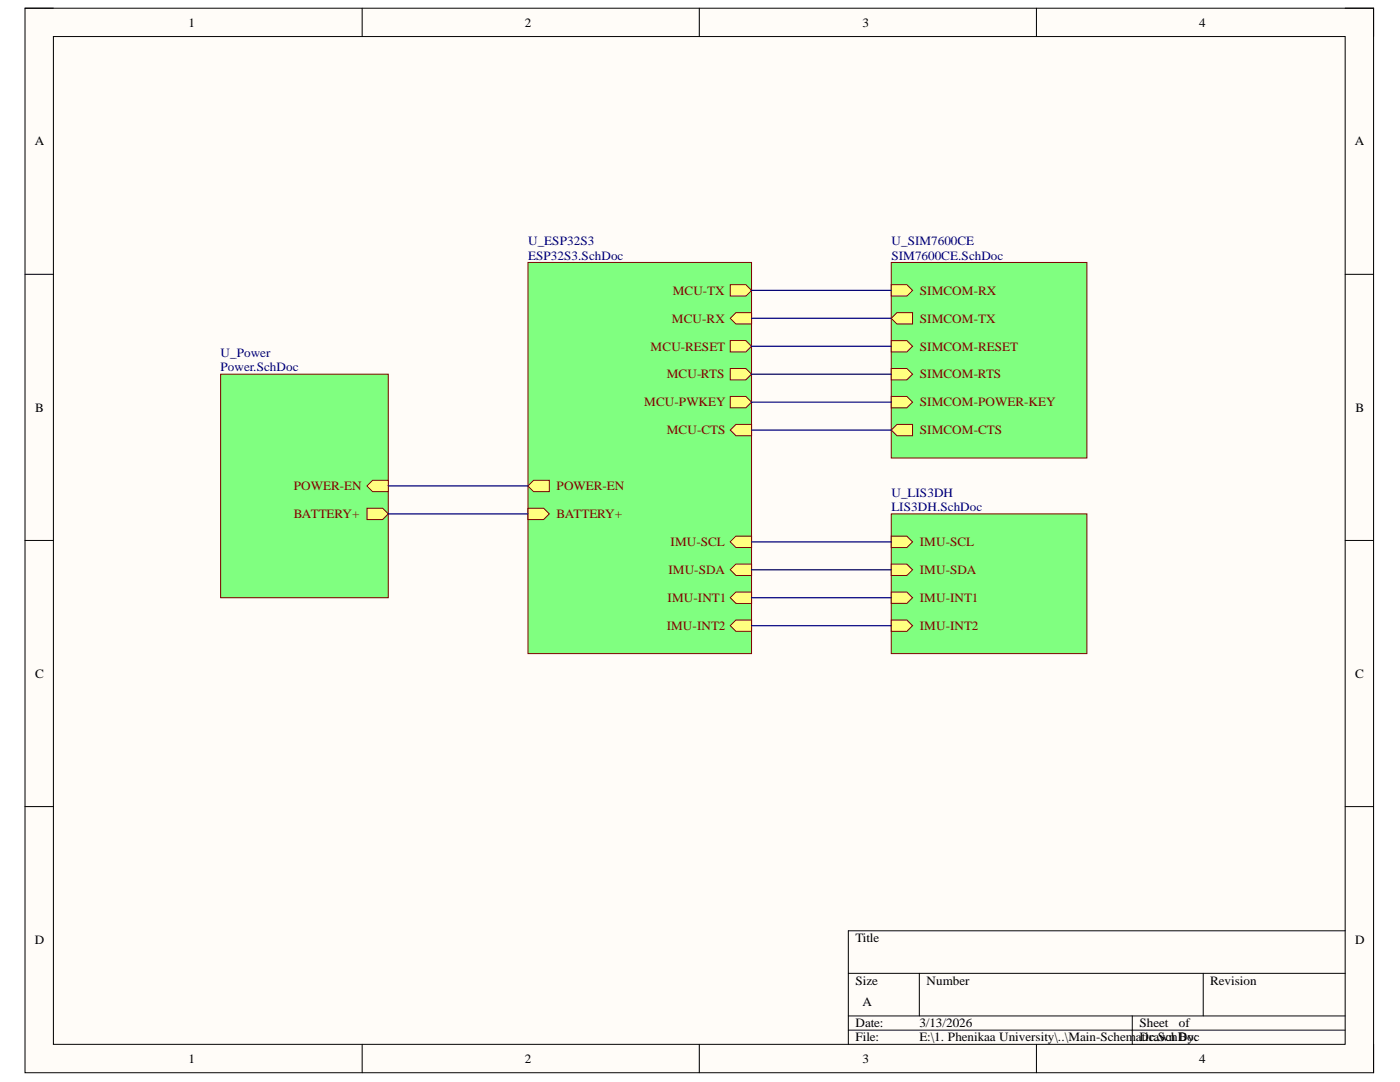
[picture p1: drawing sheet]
<svg xmlns="http://www.w3.org/2000/svg" width="279mm" height="216mm" viewBox="0 0 279 216" stroke-linecap="round" stroke-linejoin="round" font-family="sans-serif">
<path d="M5 1.6h269.1v212.5h-269.1z" fill-rule="evenodd" fill="#fffcf8"/>
<path d="M5 1.6h269.1v212.5h-269.1z" fill="none" stroke="#000" stroke-width=".2"/>
<path d="M10.7 7.3h257.8v201.1h-257.8z" fill-rule="evenodd" fill="#fffcf8"/>
<g fill="none" stroke="#000" stroke-width=".2">
<path d="M5 1.6h5.7M10.7 7.3h257.8v201.1h-257.8zM72.3 1.6v5.7M139.6 1.6v5.7M206.8 1.6v5.7M268.5 1.6h5.6v5.7M5 54.7h5.7M268.5 54.7h5.6M5 107.8h5.7M268.5 107.8h5.6M5 160.9h5.7M268.5 161h5.6"/>
<path d="M169.3 194.2h99.2M183.5 194.2v8.5M240.1 194.2v8.5M268.5 185.7h-99.2v22.7M72.3 208.4v5.7M139.6 208.4v5.7M169.3 202.7h99.2M169.3 205.6h99.2M206.8 208.4v5.7M226 202.7v5.7M274.1 208.4v5.7"/>
</g>
<path d="M44 74.7h33.5v44.6h-33.5z" fill-rule="evenodd" fill="#80ff80"/>
<path d="M44 74.7h33.5v44.6h-33.5z" fill="none" stroke="#800000" stroke-width=".2"/>
<path d="M73.2 97l1.2-1.2h3.1v2.3h-3.1z" fill-rule="evenodd" fill="#ffff80"/>
<path d="M73.2 97l1.2-1.2h3.1v2.3h-3.1z" fill="none" stroke="#800000" stroke-width=".2"/>
<path d="M73.2 101.4h3.2l1.1 1.1-1.1 1.2h-3.2z" fill-rule="evenodd" fill="#ffff80"/>
<path d="M73.2 101.4h3.2l1.1 1.1-1.1 1.2h-3.2z" fill="none" stroke="#800000" stroke-width=".2"/>
<path d="M105.4 52.4h44.6v78h-44.6z" fill-rule="evenodd" fill="#80ff80"/>
<path d="M105.4 52.4h44.6v78h-44.6z" fill="none" stroke="#800000" stroke-width=".2"/>
<path d="M145.7 56.8h3.2l1.1 1.1-1.1 1.2h-3.2z" fill-rule="evenodd" fill="#ffff80"/>
<path d="M145.7 56.8h3.2l1.1 1.1-1.1 1.2h-3.2z" fill="none" stroke="#800000" stroke-width=".2"/>
<path d="M145.7 63.5l1.2-1.1h3.1v2.2h-3.1z" fill-rule="evenodd" fill="#ffff80"/>
<path d="M145.7 63.5l1.2-1.1h3.1v2.2h-3.1z" fill="none" stroke="#800000" stroke-width=".2"/>
<path d="M145.7 79.1h3.2l1.1 1.1-1.1 1.2h-3.2z" fill-rule="evenodd" fill="#ffff80"/>
<path d="M145.7 79.1h3.2l1.1 1.1-1.1 1.2h-3.2z" fill="none" stroke="#800000" stroke-width=".2"/>
<path d="M145.7 68h3.2l1.1 1.1-1.1 1.1h-3.2z" fill-rule="evenodd" fill="#ffff80"/>
<path d="M145.7 68h3.2l1.1 1.1-1.1 1.1h-3.2z" fill="none" stroke="#800000" stroke-width=".2"/>
<path d="M145.7 73.5h3.2l1.1 1.2-1.1 1.1h-3.2z" fill-rule="evenodd" fill="#ffff80"/>
<path d="M145.7 73.5h3.2l1.1 1.2-1.1 1.1h-3.2z" fill="none" stroke="#800000" stroke-width=".2"/>
<path d="M146.9 84.7h3.1v2.3h-3.1l-1.2-1.2z" fill-rule="evenodd" fill="#ffff80"/>
<path d="M146.9 84.7h3.1v2.3h-3.1l-1.2-1.2z" fill="none" stroke="#800000" stroke-width=".2"/>
<path d="M105.4 97l1.1-1.2h3.1v2.3h-3.1z" fill-rule="evenodd" fill="#ffff80"/>
<path d="M105.4 97l1.1-1.2h3.1v2.3h-3.1z" fill="none" stroke="#800000" stroke-width=".2"/>
<path d="M105.4 101.4h3.1l1.1 1.1-1.1 1.2h-3.1z" fill-rule="evenodd" fill="#ffff80"/>
<path d="M105.4 101.4h3.1l1.1 1.1-1.1 1.2h-3.1z" fill="none" stroke="#800000" stroke-width=".2"/>
<path d="M146.9 107h3.1v2.3h-3.1l-1.2-1.2z" fill-rule="evenodd" fill="#ffff80"/>
<path d="M146.9 107h3.1v2.3h-3.1l-1.2-1.2z" fill="none" stroke="#800000" stroke-width=".2"/>
<path d="M145.7 113.7l1.2-1.1h3.1v2.2h-3.1z" fill-rule="evenodd" fill="#ffff80"/>
<path d="M145.7 113.7l1.2-1.1h3.1v2.2h-3.1z" fill="none" stroke="#800000" stroke-width=".2"/>
<path d="M145.7 119.3l1.2-1.2h3.1v2.3h-3.1z" fill-rule="evenodd" fill="#ffff80"/>
<path d="M145.7 119.3l1.2-1.2h3.1v2.3h-3.1z" fill="none" stroke="#800000" stroke-width=".2"/>
<path d="M145.7 124.8l1.2-1.1h3.1v2.3h-3.1z" fill-rule="evenodd" fill="#ffff80"/>
<path d="M145.7 124.8l1.2-1.1h3.1v2.3h-3.1z" fill="none" stroke="#800000" stroke-width=".2"/>
<path d="M177.9 52.4h39v39h-39z" fill-rule="evenodd" fill="#80ff80"/>
<path d="M177.9 52.4h39v39h-39z" fill="none" stroke="#800000" stroke-width=".2"/>
<path d="M177.9 63.5l1.1-1.1h3.1v2.3h-3.1z" fill-rule="evenodd" fill="#ffff80"/>
<path d="M177.9 63.5l1.1-1.1h3.1v2.3h-3.1z" fill="none" stroke="#800000" stroke-width=".2"/>
<path d="M177.9 56.8h3.1l1.1 1.1-1.1 1.2h-3.1z" fill-rule="evenodd" fill="#ffff80"/>
<path d="M177.9 56.8h3.1l1.1 1.1-1.1 1.2h-3.1z" fill="none" stroke="#800000" stroke-width=".2"/>
<path d="M177.9 79.1h3.1l1.1 1.1-1.1 1.2h-3.1z" fill-rule="evenodd" fill="#ffff80"/>
<path d="M177.9 79.1h3.1l1.1 1.1-1.1 1.2h-3.1z" fill="none" stroke="#800000" stroke-width=".2"/>
<path d="M177.9 68h3.1l1.1 1.1-1.1 1.1h-3.1z" fill-rule="evenodd" fill="#ffff80"/>
<path d="M177.9 68h3.1l1.1 1.1-1.1 1.1h-3.1z" fill="none" stroke="#800000" stroke-width=".2"/>
<path d="M177.9 85.8l1.1-1.1h3.1v2.3h-3.1z" fill-rule="evenodd" fill="#ffff80"/>
<path d="M177.9 85.8l1.1-1.1h3.1v2.3h-3.1z" fill="none" stroke="#800000" stroke-width=".2"/>
<path d="M177.9 73.5h3.1l1.1 1.2-1.1 1.1h-3.1z" fill-rule="evenodd" fill="#ffff80"/>
<path d="M177.9 73.5h3.1l1.1 1.2-1.1 1.1h-3.1z" fill="none" stroke="#800000" stroke-width=".2"/>
<path d="M177.9 102.5h39v27.9h-39z" fill-rule="evenodd" fill="#80ff80"/>
<path d="M177.9 102.5h39v27.9h-39z" fill="none" stroke="#800000" stroke-width=".2"/>
<path d="M177.9 107h3.1l1.1 1.1-1.1 1.2h-3.1z" fill-rule="evenodd" fill="#ffff80"/>
<path d="M177.9 107h3.1l1.1 1.1-1.1 1.2h-3.1z" fill="none" stroke="#800000" stroke-width=".2"/>
<path d="M177.9 112.6h3.1l1.1 1.1-1.1 1.1h-3.1z" fill-rule="evenodd" fill="#ffff80"/>
<path d="M177.9 112.6h3.1l1.1 1.1-1.1 1.1h-3.1z" fill="none" stroke="#800000" stroke-width=".2"/>
<path d="M177.9 118.1h3.1l1.1 1.2-1.1 1.1h-3.1z" fill-rule="evenodd" fill="#ffff80"/>
<path d="M177.9 118.1h3.1l1.1 1.2-1.1 1.1h-3.1z" fill="none" stroke="#800000" stroke-width=".2"/>
<path d="M177.9 123.7h3.1l1.1 1.1-1.1 1.2h-3.1z" fill-rule="evenodd" fill="#ffff80"/>
<path d="M177.9 123.7h3.1l1.1 1.1-1.1 1.2h-3.1z" fill="none" stroke="#800000" stroke-width=".2"/>
<path d="M150 57.9h27.9M150 63.5h27.9M150 69.1h27.9M150 74.7h27.9M77.5 97h27.9M150 80.2h27.9M150 85.8h27.9M77.5 102.5h27.9M150 108.1h27.9M150 113.7h27.9M150 119.3h27.9M150 124.8h27.9" fill="none" stroke="#000080" stroke-width=".25"/>
<g font-size="2.5">
<text x="37.6" y="5.3">1</text>
<text x="104.7" y="5.3">2</text>
<text x="172.1" y="5.3">3</text>
<text x="239.3" y="5.3">4</text>
<text x="6.9" y="29">A</text>
<text x="270.4" y="29">A</text>
<text x="7" y="82.1">B</text>
<text x="270.5" y="82.1">B</text>
<text x="7" y="135.2">C</text>
<text x="270.4" y="135.2">C</text>
<text x="6.9" y="188.3">D</text>
<text x="170.7" y="188">Title</text>
<text x="270.4" y="188.3">D</text>
<text x="170.7" y="196.5">Size</text>
<text x="184.9" y="196.5">Number</text>
<text x="241.5" y="196.5">Revision</text>
<text x="172.1" y="200.8">A</text>
<text x="170.7" y="205">Date:</text>
<text x="170.7" y="207.8">File:</text>
<text x="183.5" y="205">3/13/2026</text>
<text x="183.5" y="207.8">E:\1. Phenikaa University\..\Main-SchemaDrawn By:</text>
<text x="227.4" y="205">Sheet</text>
<text x="227.8" y="207.8">tic.SchDoc</text>
<text x="235.3" y="205">of</text>
<text x="37.6" y="212.1">1</text>
<text x="104.7" y="212.1">2</text>
<text x="172.1" y="212.1">3</text>
<text x="239.3" y="212.1">4</text>
</g>
<g font-size="2.5" fill="#000080">
<text x="105.4" y="49">U_ESP32S3</text>
<text x="105.4" y="51.8">ESP32S3.SchDoc</text>
<text x="177.9" y="49">U_SIM7600CE</text>
<text x="177.9" y="51.8">SIM7600CE.SchDoc</text>
<text x="44" y="71.3">U_Power</text>
<text x="44" y="74.1">Power.SchDoc</text>
<text x="177.9" y="99.1">U_LIS3DH</text>
<text x="177.9" y="102">LIS3DH.SchDoc</text>
</g>
<g font-size="2.5" fill="#800000">
<text x="134.3" y="58.8">MCU-TX</text>
<text x="183.6" y="58.8">SIMCOM-RX</text>
<text x="134.1" y="64.4">MCU-RX</text>
<text x="183.6" y="64.4">SIMCOM-TX</text>
<text x="129.9" y="69.9">MCU-RESET</text>
<text x="183.6" y="69.9">SIMCOM-RESET</text>
<text x="133.1" y="75.5">MCU-RTS</text>
<text x="183.6" y="75.5">SIMCOM-RTS</text>
<text x="128.6" y="81.1">MCU-PWKEY</text>
<text x="183.6" y="81.1">SIMCOM-POWER-KEY</text>
<text x="133.1" y="86.7">MCU-CTS</text>
<text x="183.6" y="86.7">SIMCOM-CTS</text>
<text x="58.6" y="97.8">POWER-EN</text>
<text x="111.1" y="97.8">POWER-EN</text>
<text x="58.6" y="103.4">BATTERY+</text>
<text x="111.1" y="103.4">BATTERY+</text>
<text x="133.8" y="109">IMU-SCL</text>
<text x="183.6" y="109">IMU-SCL</text>
<text x="133.4" y="114.5">IMU-SDA</text>
<text x="183.6" y="114.5">IMU-SDA</text>
<text x="133.1" y="125.7">IMU-INT2</text>
<text x="133.2" y="120.1">IMU-INT1</text>
<text x="183.6" y="120.1">IMU-INT1</text>
<text x="183.6" y="125.7">IMU-INT2</text>
</g>
</svg>
